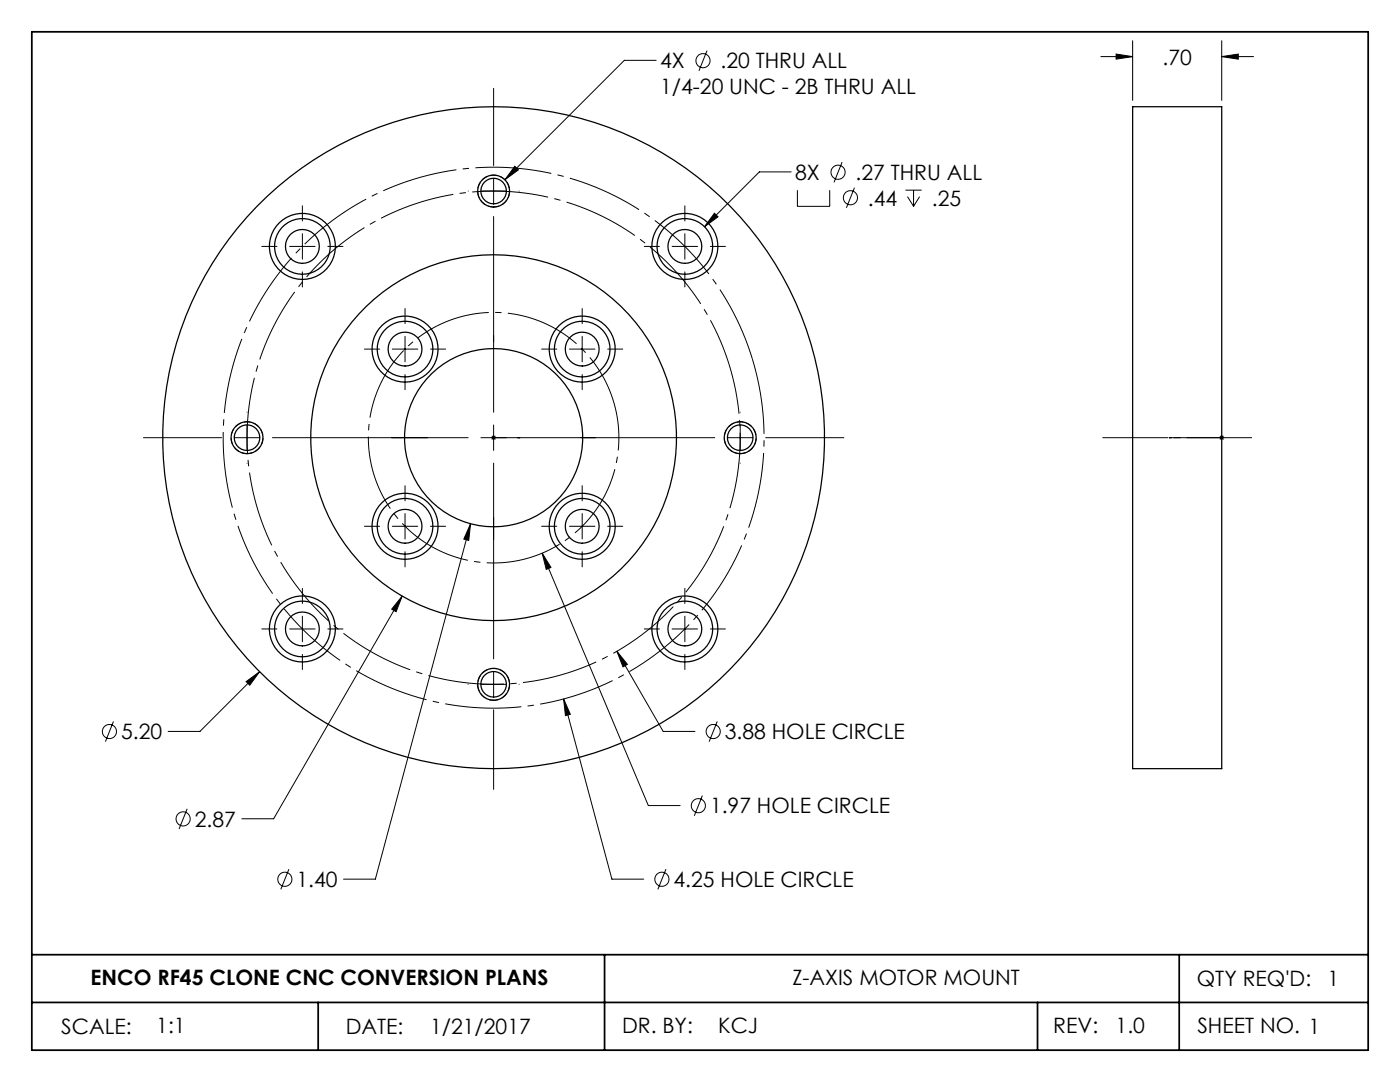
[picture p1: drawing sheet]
<svg xmlns="http://www.w3.org/2000/svg" width="279mm" height="216mm" viewBox="0 0 279 216" stroke-linecap="round" stroke-linejoin="round" font-family="sans-serif">
<g fill="none" stroke="#000" stroke-width=".2">
<path d="M98.5 17.6v15.4M130.9 12h-6.3l-23.8 23.9M141.1 10.1l-1.6 4M219.7 11.3h6.3M222.7 10.8l3.3 .5-3.3 .5zM226 8.1v11.9M243.8 11.3l3.3-.5v1zM243.8 8.1v11.9M243.8 11.3h6.4M93.4 38.1h.1M96 38.1h5.1M98.5 35.6v5.1"/>
<path d="M102.7 33.2l.8 .7-2.7 2zM103.6 38.1h.1M157.9 34.3h-6.4l-10.9 10.9M159.1 37.9v3.3h6.5v-3.3M168.1 32.4l-1.7 4M170.5 37.4l-1.6 4.1M180.7 37.9h3.2M181.1 39.2l1.2 2M182.3 37.9v3.3M183.5 39.2l-1.2 2M52.2 49.2h3.1M57.8 49.2h5.1"/>
<path d="M60.3 41.1v3M60.3 46.6v5.1M60.3 54.3v3M65.4 49.2h3M98.5 43.2v39.1M128.6 49.2h3M134.1 49.2h5.1M136.7 41.1v3M136.7 46.6v5.1M136.7 54.3v3M141.8 49.2h3M142.6 42.5l.7 .8-2.7 1.9z"/>
<path d="M72.7 69.7h3.1M78.3 69.7h5.1M80.8 61.6v3M80.8 67.1v5.1M80.8 74.7v3.1M85.9 69.7h3M108.1 69.7h3M113.6 69.7h5.1M116.2 61.6v3M116.2 67.1v5.1M116.2 74.7v3.1M121.3 69.7h3"/>
<path d="M28.6 87.3h15.6M46.8 87.3h5M49.3 82.2v.1M49.3 84.8v5.1M49.3 92.4h.1M54.4 87.3h39M80.8 96.9v3M96 87.3h46.6M98.2 87l.7 .7M98.4 87.3h.2zM98.5 87.3h.1M98.5 84.8v5.1"/>
<path d="M98.5 92.4v39.1M98.9 87l-.7 .7M103.8 87.3h-.6h.6M116.2 96.9v3M145.2 87.3h5.1M147.7 82.2v.1M147.7 84.8v5.1M147.7 92.4h.1M152.8 87.3h15.6M233.3 87.3h.5h-.5M233.3 87.3h11M243.5 87l.7 .7"/>
<path d="M243.7 87.3h.3zM243.8 87.3h.1M243.8 86.8v1M244.2 87l-.7 .7M60.3 117.4v3M72.7 105h3.1M78.3 105h5.1M80.3 118.9l-1.2 3.2-.9-.5zM80.3 118.9l-25.7 44.5h-6.3M80.8 102.5v5.1M80.8 110.1v3M85.9 105h3"/>
<path d="M93.9 104.5l-.4 3.3-.9-.2zM93.9 104.5l-19 70.9h-6.3M108.1 105h3M108.2 110.4l1.8 2.8-1 .4zM108.2 110.4l21.2 50.3h6.3M113.6 105h5.1M116.2 102.5v5.1M116.2 110.1v3M121.3 105h3M136.7 117.4v3M49.1 136l2.7-2-2 2.7zM51.8 134l-11.9 11.9h-6.3"/>
<path d="M52.2 125.5h3.1M57.8 125.5h5.1M60.3 123v5M60.3 130.6v3M65.4 125.5h3M93.4 136.5h.1M96 136.5h5.1M98.5 134v5.1M103.6 136.5h.1M112.5 139.5l1.3 3-1 .3zM112.5 139.5l9.6 35.9h6.4M123.1 130l2.1 2.6-.9 .5z"/>
<path d="M123.1 130l9.3 15.9h6.3M128.6 125.5h3M134.1 125.5h5.1M136.7 123v5M136.7 130.6v3M141.8 125.5h3M22.6 144l-1.6 4M98.5 141.6v15.9M140.2 158.8l-1.6 4M143.1 144l-1.6 4M37.4 161.4l-1.7 4M57.7 173.4l-1.7 4.1"/>
<path d="M132.9 173.4l-1.6 4.1"/>
<circle cx="140.3" cy="12.1" r="1.41"/>
<circle cx="167.3" cy="34.4" r="1.41"/>
<circle cx="169.7" cy="39.5" r="1.41"/>
<circle cx="21.8" cy="146" r="1.41"/>
<circle cx="142.3" cy="146" r="1.41"/>
<circle cx="36.5" cy="163.4" r="1.41"/>
<circle cx="56.8" cy="175.4" r="1.41"/>
<circle cx="132.1" cy="175.4" r="1.41"/>
<circle cx="139.4" cy="160.8" r="1.41"/>
</g>
<path d="M150.1 71.6a54 54 0 0 0-90.4-21.8 54 54 0 0 0 24.8 89.7 54 54 0 0 0 66.4-65.2l-.8-2.7" fill="none" stroke="#000" stroke-width=".2" stroke-dasharray="15.2 1.3 1.3 1.3" stroke-dashoffset="19" stroke-linecap="butt"/>
<path d="M122.4 80a25 25 0 0 0-41.8-10.1 25 25 0 0 0 11.4 41.6 25 25 0 0 0 30.8-30.1l-.4-1.4" fill="none" stroke="#000" stroke-width=".2" stroke-dasharray="15.2 1.3 1.3 1.3" stroke-dashoffset="5.3" stroke-linecap="butt"/>
<path d="M145.6 72.9a49.2 49.2 0 0 0-82.5-19.8 49.2 49.2 0 0 0 22.7 81.8 49.2 49.2 0 0 0 60.5-59.5l-.7-2.5" fill="none" stroke="#000" stroke-width=".2" stroke-dasharray="15.2 1.3 1.3 1.3" stroke-dashoffset="5.4" stroke-linecap="butt"/>
<path d="M98.5 41.3a3.2 3.2 0 0 1-2.8-4.7 3.2 3.2 0 0 1 5.5-.2 3.2 3.2 0 0 1-2.4 4.9h-.3M49.3 90.5a3.2 3.2 0 0 1-2.8-4.7 3.2 3.2 0 0 1 5.5-.2 3.2 3.2 0 0 1-2.4 4.9h-.3M147.7 90.5a3.2 3.2 0 0 1-2.8-4.7 3.2 3.2 0 0 1 5.5-.2 3.2 3.2 0 0 1-2.4 4.9h-.3M98.5 139.7a3.2 3.2 0 0 1-2.8-4.7 3.2 3.2 0 0 1 5.5-.2 3.2 3.2 0 0 1-2.4 4.9h-.3" fill="none" stroke="#000" stroke-width=".2" stroke-dasharray="1.3 .6" stroke-dashoffset=".2" stroke-linecap="butt"/>
<path d="M220.1 87.3h29.7" fill="none" stroke="#000" stroke-width=".2" stroke-dasharray="15.2 1.3 1.3 1.3" stroke-dashoffset="2.3"/>
<path d="M6.3 6.3h266.7v203.2h-266.7zM6.3 190.5h266.7M120.6 190.5v19M235.3 190.5v19M6.3 200h266.7M63.5 200v9.5M207.1 200v9.5" fill="none" stroke="#000" stroke-width=".35"/>
<g fill="#000">
<path d="M142.6 42.5l-2 2.7 2.7-1.9zM102.7 33.2l-1.9 2.7 2.7-2zM49.1 136l.7 .7 2-2.7zM80.3 118.9l-2.1 2.7 .9 .5zM93.9 104.5l-1.3 3.1 .9 .2zM243.8 11.3l3.3-.5v1zM222.7 10.8l3.3 .5-3.3 .5z"/>
<path d="M112.5 139.5l.3 3.3 1-.3zM108.2 110.4l.8 3.2 1-.4zM123.1 130l1.2 3.1 .9-.5z"/>
</g>
<g fill="none" stroke="#000" stroke-width=".25">
<path d="M226 21.3h17.8v132.1h-17.8z"/>
<circle cx="98.5" cy="38.1" r="2.55"/>
<circle cx="98.5" cy="38.1" r="3.2"/>
<circle cx="60.3" cy="49.2" r="5.6"/>
<circle cx="60.3" cy="49.2" r="6.6"/>
<circle cx="60.3" cy="49.2" r="3.4"/>
<circle cx="136.7" cy="49.2" r="5.6"/>
<circle cx="136.7" cy="49.2" r="6.6"/>
<circle cx="136.7" cy="49.2" r="3.4"/>
<circle cx="80.8" cy="69.7" r="6.6"/>
<circle cx="80.8" cy="69.7" r="5.6"/>
<circle cx="80.8" cy="69.7" r="3.4"/>
<circle cx="116.2" cy="69.7" r="6.6"/>
<circle cx="116.2" cy="69.7" r="5.6"/>
<circle cx="116.2" cy="69.7" r="3.4"/>
<circle cx="49.3" cy="87.3" r="2.55"/>
<circle cx="49.3" cy="87.3" r="3.2"/>
<circle cx="98.5" cy="87.3" r="17.8"/>
<circle cx="98.5" cy="87.3" r="36.5"/>
<circle cx="98.5" cy="87.3" r="66"/>
<circle cx="147.7" cy="87.3" r="2.55"/>
<circle cx="147.7" cy="87.3" r="3.2"/>
<circle cx="80.8" cy="105" r="3.4"/>
<circle cx="80.8" cy="105" r="6.6"/>
<circle cx="80.8" cy="105" r="5.6"/>
<circle cx="116.2" cy="105" r="6.6"/>
<circle cx="116.2" cy="105" r="3.4"/>
<circle cx="116.2" cy="105" r="5.6"/>
<circle cx="60.3" cy="125.5" r="5.6"/>
<circle cx="60.3" cy="125.5" r="6.6"/>
<circle cx="60.3" cy="125.5" r="3.4"/>
<circle cx="98.5" cy="136.5" r="2.55"/>
<circle cx="98.5" cy="136.5" r="3.2"/>
<circle cx="136.7" cy="125.5" r="5.6"/>
<circle cx="136.7" cy="125.5" r="6.6"/>
<circle cx="136.7" cy="125.5" r="3.4"/>
</g>
<g font-size="4.2">
<text x="131.7" y="13.7">4X</text>
<text x="143.8" y="13.7">.20 THRU ALL</text>
<text x="232" y="12.9">.70</text>
<text x="131.7" y="18.8">1/4-20 UNC - 2B THRU ALL</text>
<text x="158.7" y="35.9">8X</text>
<text x="170.8" y="35.9">.27 THRU ALL</text>
<text x="173.2" y="41">.44</text>
<text x="186" y="41">.25</text>
<text x="24.2" y="147.5">5.20</text>
<text x="144.7" y="147.5">3.88 HOLE CIRCLE</text>
<text x="38.9" y="165">2.87</text>
<text x="141.7" y="162.3">1.97 HOLE CIRCLE</text>
<text x="59.2" y="177">1.40</text>
<text x="134.4" y="177">4.25 HOLE CIRCLE</text>
<text x="18.1" y="196.6">ENCO RF45 CLONE CNC CONVERSION PLANS</text>
<text x="158.1" y="196.6">Z-AXIS MOTOR MOUNT</text>
<text x="238.9" y="196.8">QTY REQ'D:</text>
<text x="264.9" y="196.8">1</text>
<text x="12.2" y="206.3">SCALE:</text>
<text x="31.2" y="206.1">1:1</text>
<text x="69" y="206.3">DATE:</text>
<text x="85.8" y="206.3">1/21/2017</text>
<text x="124.2" y="206.1">DR. BY:</text>
<text x="143.3" y="206.1">KCJ</text>
<text x="210.2" y="206.2">REV:</text>
<text x="222.7" y="206.2">1.0</text>
<text x="239" y="206.2">SHEET NO. 1</text>
</g>
</svg>
